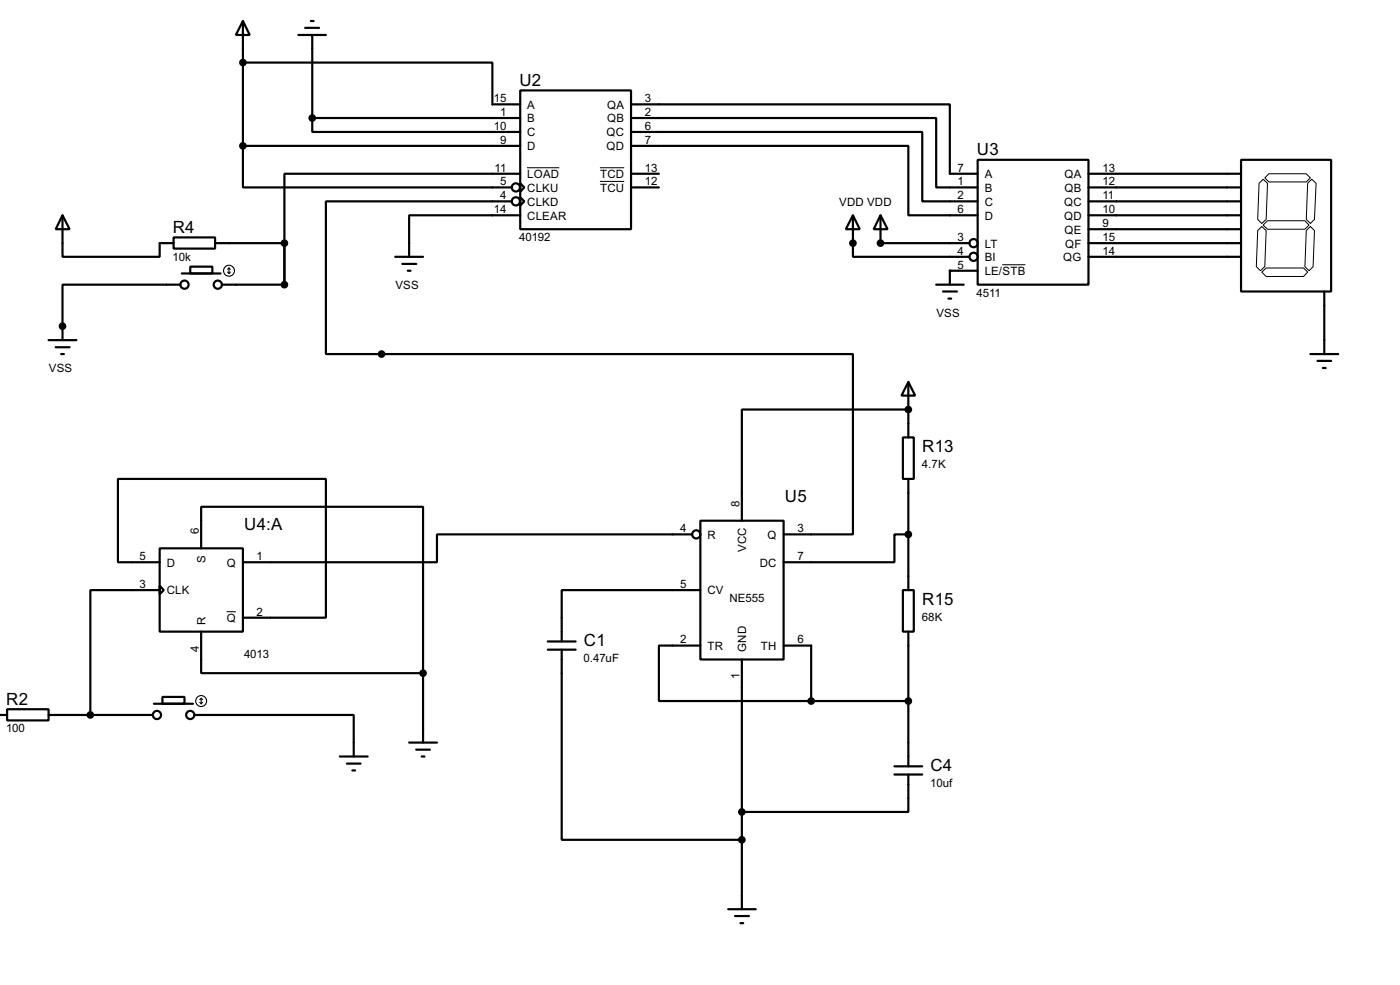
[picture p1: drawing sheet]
<svg xmlns="http://www.w3.org/2000/svg" width="256mm" height="180mm" viewBox="0 0 256 180" stroke-linecap="round" stroke-linejoin="round" font-family="sans-serif">
<g fill="#000">
<circle cx="11.5" cy="59.7" r=".2"/>
<circle cx="156.3" cy="44.5" r=".2"/>
<circle cx="161.3" cy="44.5" r=".2"/>
<circle cx="174" cy="49.6" r=".2"/>
<circle cx="166.4" cy="75" r=".2"/>
</g>
<g fill="none" stroke="#000" stroke-width=".4">
<path d="M44.5 3.9l1.3 2.5h-2.6zM44.5 11.5h45.7v7.6h5.1M44.5 3.9v22.8M54.7 6.4h5M55.9 5.1h2.6M57 3.9h.5M57.2 6.4v15.2M95.3 16.6h20.3v25.4h-20.3zM115.6 19.1h58.4v12.7h5.1M11.5 39.4l1.3 2.6h-2.6zM11.5 39.4v7.6h17.8v-2.5h2.5M44.5 26.7v7.6h49.3"/>
<path d="M44.5 26.7h50.8M57.2 21.6v2.6h38.1M57.2 21.6h38.1M93.8 36.9h-34.1v27.9h96.6v33h-12.7M95.3 33.6l.8 .7-.8 .8zM95.3 36.1l.8 .8-.8 .7zM95.3 31.8h-43.2v12.7M95.3 39.4h-20.3v7.6M115.6 21.6h55.9v12.7h7.6M115.6 24.2h53.4v12.7h10.1M115.6 26.7h50.8v12.7h12.7M115.6 31.8h5.1"/>
<path d="M115.6 34.3h5.1M156.3 39.4l1.2 2.6h-2.5zM156.3 39.4v7.6h21.3M161.3 39.4l1.3 2.6h-2.5zM161.3 39.4v5.1h16.3M179.1 29.3h20.3v22.8h-20.3zM199.4 31.8h28M199.4 34.3h28M199.4 36.9h28M199.4 39.4h28M227.4 29.3h16.5v24.1h-16.5zM31.8 43.5h7.6v2h-7.6z"/>
<path d="M33.1 52.1h-21.6v10.2M33.3 50.1h7.1M34.9 48.8h4v1.3h-4zM39.4 44.5h12.7M52.1 44.5v7.6h-11.4M72.4 47h5.1M73.7 48.3h2.6M74.7 49.6h.5M171.5 52.1h5.1M172.8 53.4h2.5M173.8 54.7h.5M179.1 49.6h-5.1v2.5"/>
<path d="M199.4 44.5h28M199.4 42h28M199.4 47h28M242.6 53.4v11.4M8.9 62.3h5.1M10.2 63.6h2.6M11.2 64.8h.5M166.4 69.9l1.3 2.5h-2.5zM166.4 75h-30.5v20.3M166.4 69.9v10.2M240.1 64.8h5.1M241.4 66.1h2.5"/>
<path d="M242.4 67.4h.5M126.8 97.8h-46.7v5.1h-35.6M128.3 95.3h15.3v25.4h-15.3zM165.4 80.1h2v7.6h-2zM166.4 97.8h-2.5v5.1h-20.3M166.4 87.7v20.3M29.3 100.4h15.2v15.2h-15.2zM29.3 107.2l.7 .8-.7 .8zM29.3 102.9h-7.7v-15.2h38.1v25.4h-15.2M29.3 108h-12.7v22.9M36.9 100.4v-7.6h40.6v30.4M36.9 115.6v7.6h40.6"/>
<path d="M100.4 118.9h5.1M100.4 117.4h5.1M102.9 118.9v34.8h33M128.3 118.2h-7.6v10.1h27.9M128.3 108h-25.4v9.4M143.6 118.2h5v10.1M165.4 108h2v7.6h-2zM166.4 115.6v24.7M-.1 130.9h1.4M1.3 129.8h7.6v2.1h-7.6zM8.9 130.9h19.1M28.2 128.8h7.2"/>
<path d="M29.8 127.6h4v1.2h-4zM35.6 130.9h29.2v7.6M62.3 138.5h5.1M63.6 139.8h2.5M75 135.9h5.1M76.3 137.2h2.5M77.3 138.5h.5M77.5 123.2v12.7M135.9 120.7v45.7M148.6 128.3h17.8M64.6 141h.5M163.9 140.3h5.1"/>
<path d="M163.9 141.8h5.1M166.4 141.8v6.8h-30.5M133.4 166.4h5.1M134.7 167.7h2.5M135.7 169h.5"/>
<circle cx="94.5" cy="34.3" r=".75"/>
<circle cx="94.5" cy="36.9" r=".75"/>
<circle cx="33.8" cy="52.1" r=".75"/>
<circle cx="39.9" cy="52.1" r=".75"/>
<circle cx="178.3" cy="44.5" r=".75"/>
<circle cx="178.3" cy="47" r=".75"/>
<circle cx="127.5" cy="97.8" r=".75"/>
<circle cx="28.7" cy="130.9" r=".75"/>
<circle cx="34.8" cy="130.9" r=".75"/>
</g>
<g fill="none" stroke="#000" stroke-width=".2">
<path d="M41.7 49.8l.3 .3M42 49.1v1M42 49.1l-.3 .2M42 49.1l.2 .2M42.2 49.8l-.2 .3M36.6 128.6l.3 .2M36.9 127.8v1M36.9 127.8l-.3 .3M36.9 127.8l.2 .3M37.1 128.6l-.2 .2"/>
<circle cx="41.9" cy="49.6" r="1"/>
<circle cx="36.8" cy="128.3" r="1"/>
</g>
<g fill="#000" stroke="#000" stroke-width=".4">
<circle cx="44.5" cy="11.5" r=".5"/>
<circle cx="44.5" cy="26.7" r=".5"/>
<circle cx="57.2" cy="21.6" r=".5"/>
<circle cx="11.4" cy="59.7" r=".5"/>
<circle cx="52.1" cy="44.5" r=".5"/>
<circle cx="52.1" cy="52.1" r=".5"/>
<circle cx="156.2" cy="44.5" r=".5"/>
<circle cx="161.3" cy="44.5" r=".5"/>
<circle cx="69.9" cy="64.8" r=".5"/>
<circle cx="166.4" cy="75" r=".5"/>
<circle cx="166.4" cy="97.8" r=".5"/>
<circle cx="16.5" cy="130.9" r=".5"/>
<circle cx="77.5" cy="123.2" r=".5"/>
<circle cx="148.6" cy="128.3" r=".5"/>
<circle cx="166.4" cy="128.3" r=".5"/>
<circle cx="135.9" cy="153.7" r=".5"/>
<circle cx="135.9" cy="148.6" r=".5"/>
</g>
<path d="M96.6 30.7h5.9M109.9 30.7h4.5M109.9 33.2h4.5M230.7 33.6l.7-.8 .8 .8-.2 6.6-.8 .7-.8-.7zM232.5 31.8h6.8l.8 .8-.8 .7h-6.8l-.8-.7zM239.6 33.6l.7-.8 .8 .8-.3 6.6-.7 .7-.8-.7zM183.6 48.5h4.3M231.2 49.8l.8-.7h6.8l.8 .7-.8 .8h-6.8zM231.2 41.5l.8 .7-.3 6.6-.8 .8-.7-.8 .2-6.6zM231.4 41.2l.8-.8h6.9l.7 .8-.7 .8h-6.9zM239.3 42.2l.8-.7 .7 .7-.2 6.6-.8 .8-.7-.8zM41.5 112h1.7" fill="none" stroke="#000" stroke-width=".18"/>
<g font-size="3.5">
<text x="95.2" y="15.7">U2</text>
<text x="179" y="28.5">U3</text>
<text x="31.7" y="42.7">R4</text>
<text x="169" y="82.8">R13</text>
<text x="143.8" y="92">U5</text>
<text x="44.8" y="97">U4:A</text>
<text x="169" y="110.7">R15</text>
<text x="107" y="118.3">C1</text>
<text x="1.2" y="129">R2</text>
<text x="170.5" y="141.2">C4</text>
</g>
<g font-size="2.4">
<text x="90.5" y="18.7">15</text>
<text x="90.5" y="23.8">10</text>
<text x="91.6" y="21.2">1</text>
<text x="96.6" y="19.9">A</text>
<text x="96.6" y="22.4">B</text>
<text x="111.2" y="19.9">QA</text>
<text x="111.2" y="22.4">QB</text>
<text x="118.2" y="18.7">3</text>
<text x="118.2" y="21.2">2</text>
<text x="118.2" y="23.8">6</text>
<text x="91.6" y="26.3">9</text>
<text x="96.6" y="25">C</text>
<text x="96.6" y="27.5">D</text>
<text x="111.1" y="25">QC</text>
<text x="111.1" y="27.5">QD</text>
<text x="118.2" y="26.3">7</text>
<text x="90.6" y="31.4">11</text>
<text x="91.6" y="33.9">5</text>
<text x="96.6" y="32.6">LOAD</text>
<text x="96.6" y="35.1">CLKU</text>
<text x="109.9" y="32.6">TCD</text>
<text x="109.9" y="35.1">TCU</text>
<text x="118.2" y="31.4">13</text>
<text x="118.2" y="33.9">12</text>
<text x="175.4" y="31.4">7</text>
<text x="175.4" y="33.9">1</text>
<text x="180.4" y="32.6">A</text>
<text x="180.4" y="35.1">B</text>
<text x="195" y="32.6">QA</text>
<text x="195" y="35.1">QB</text>
<text x="202" y="31.4">13</text>
<text x="202" y="33.9">12</text>
<text x="90.5" y="39">14</text>
<text x="91.6" y="36.5">4</text>
<text x="96.6" y="40.2">CLEAR</text>
<text x="96.6" y="37.7">CLKD</text>
<text x="153.7" y="37.7">VDD VDD</text>
<text x="175.4" y="36.5">2</text>
<text x="175.4" y="39">6</text>
<text x="180.4" y="37.7">C</text>
<text x="180.4" y="40.2">D</text>
<text x="194.9" y="37.7">QC</text>
<text x="194.9" y="40.2">QD</text>
<text x="202" y="36.5">11</text>
<text x="202" y="39">10</text>
<text x="202" y="41.6">9</text>
<text x="31.6" y="47.7">10k</text>
<text x="95.1" y="44.1">40192</text>
<text x="175.4" y="44.1">3</text>
<text x="175.4" y="46.6">4</text>
<text x="180.4" y="45.3">LT</text>
<text x="180.4" y="47.8">BI</text>
<text x="194.8" y="47.8">QG</text>
<text x="195" y="42.7">QE</text>
<text x="195.1" y="45.3">QF</text>
<text x="202" y="44.1">15</text>
<text x="202" y="46.6">14</text>
<text x="72.4" y="52.9">VSS</text>
<text x="175.4" y="49.2">5</text>
<text x="180.4" y="50.4">LE/STB</text>
<text x="171.5" y="58">VSS</text>
<text x="178.9" y="54.3">4511</text>
<text x="8.9" y="68.1">VSS</text>
<text x="168.9" y="85.7">4.7K</text>
<text x="135.5" y="92.8" transform="rotate(-90 135.5 92.8)">8</text>
<text x="36.5" y="97.8" transform="rotate(-90 36.5 97.8)">6</text>
<text x="124.6" y="97.4">4</text>
<text x="129.6" y="98.6">R</text>
<text x="136.7" y="101.1" transform="rotate(-90 136.7 101.1)">VCC</text>
<text x="140.6" y="98.6">Q</text>
<text x="146.1" y="97.4">3</text>
<text x="25.6" y="102.5">5</text>
<text x="25.6" y="107.6">3</text>
<text x="30.5" y="103.7">D</text>
<text x="37.7" y="103.1" transform="rotate(-90 37.7 103.1)">S</text>
<text x="41.5" y="103.7">Q</text>
<text x="47" y="102.5">1</text>
<text x="124.6" y="107.6">5</text>
<text x="139.2" y="103.7">DC</text>
<text x="146.1" y="102.5">7</text>
<text x="30.5" y="108.8">CLK</text>
<text x="41.5" y="113.9">Q</text>
<text x="47" y="112.7">2</text>
<text x="129.6" y="108.8">CV</text>
<text x="133.6" y="110.2">NE555</text>
<text x="168.9" y="113.6">68K</text>
<text x="36.5" y="119.3" transform="rotate(-90 36.5 119.3)">4</text>
<text x="37.7" y="114.3" transform="rotate(-90 37.7 114.3)">R</text>
<text x="124.6" y="117.8">2</text>
<text x="129.6" y="119">TR</text>
<text x="136.7" y="119.4" transform="rotate(-90 136.7 119.4)">GND</text>
<text x="139.4" y="119">TH</text>
<text x="146.1" y="117.8">6</text>
<text x="44.7" y="120.4">4013</text>
<text x="106.9" y="121.2">0.47uF</text>
<text x="135.5" y="124.4" transform="rotate(-90 135.5 124.4)">1</text>
<text x="1.1" y="134.1">100</text>
<text x="170.4" y="144.1">10uf</text>
</g>
</svg>
